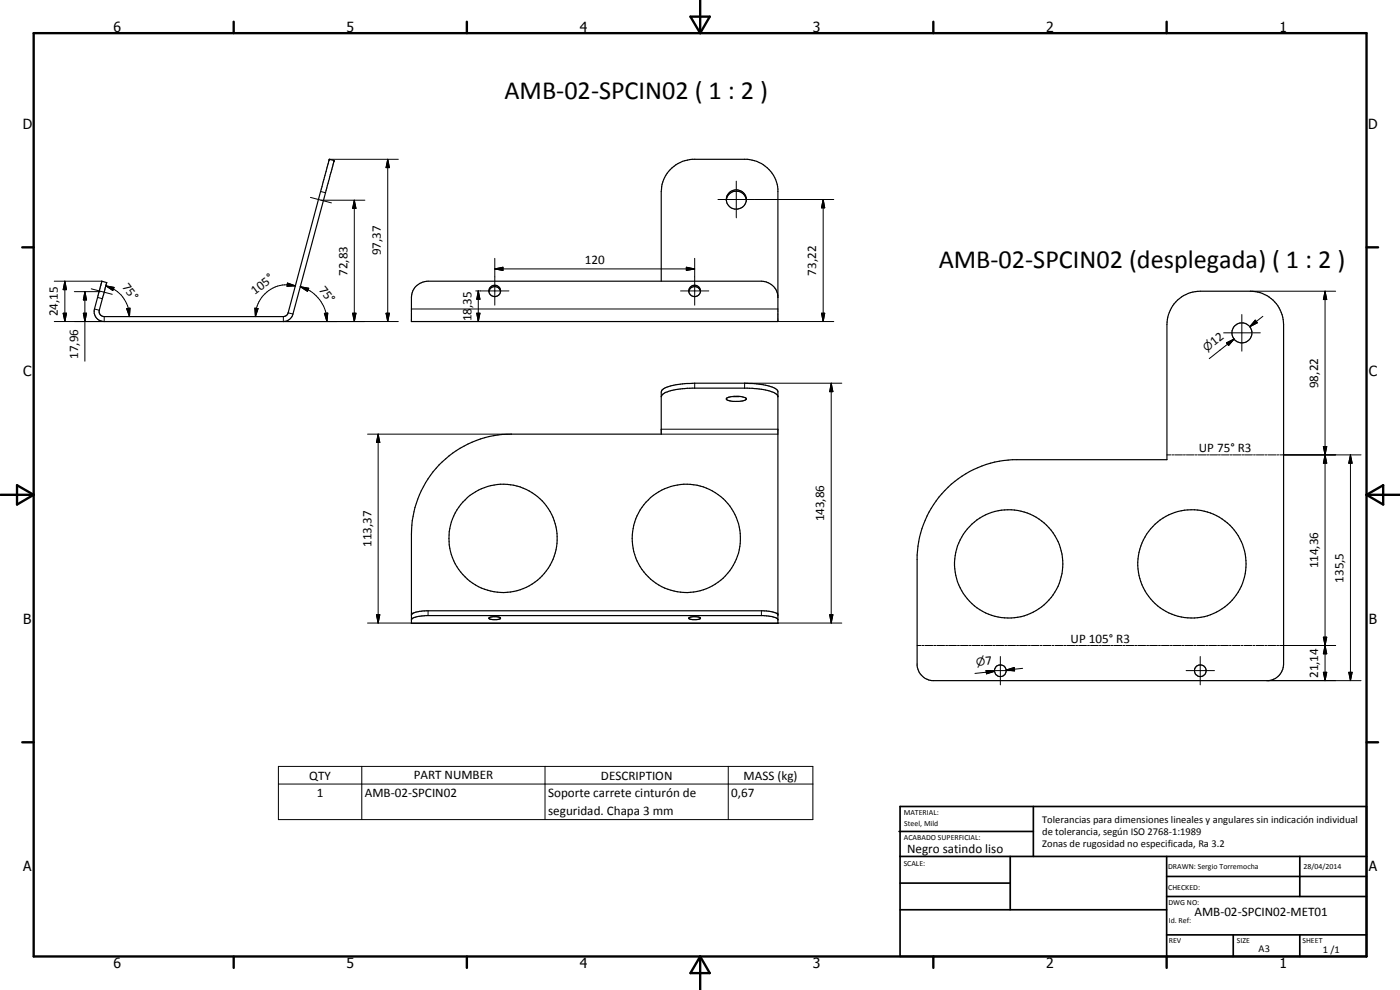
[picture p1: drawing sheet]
<svg xmlns="http://www.w3.org/2000/svg" width="420mm" height="297mm" viewBox="0 0 420 297" stroke-linecap="round" stroke-linejoin="round" font-family="sans-serif">
<g fill="none" stroke="#000" stroke-width=".35">
<path d="M218 60.1a3 3 0 0 1 3-2.7 3 3 0 0 1 3 2.7M30.6 84.4l1.4 .4-2.2 8.3a1.51 1.51 0 0 0 1.5 1.9h53.7l.8-.3 .7-.8 12.3-46.1 1.5 .4-.1 .2-12.3 45.8a2.97 2.97 0 0 1-2.9 2.3h-53.7a2.98 2.98 0 0 1-2.9-3.8zM146.8 87.5a1.73 1.73 0 0 1 1.7-1.5 1.73 1.73 0 0 1 1.7 1.5M198.4 84.4v-27a9.9 9.9 0 0 1 9.3-9.6h16.5a9.9 9.9 0 0 1 9.3 8.9v39.8h-110v-7.3a4.9 4.9 0 0 1 5-4.8h100a5 5 0 0 1 5 4.3M206.7 87.5a1.75 1.75 0 0 1 1.8-1.5 1.75 1.75 0 0 1 1.7 1.5M218.1 119.5l.1-.1a7.1 7.1 0 0 1 3.9-.4l1.5 .3 .4 .3a1.61 1.61 0 0 1-1.9 .8h-2.1a2.16 2.16 0 0 1-2-.8zM219.9 119h2.2M233.5 118.9a4.1 4.1 0 0 0-3.2-1.8l-3.2-.5-2.9-.1h-17.9a13.8 13.8 0 0 0-7.4 1.8l-.5 .7M131.8 139.5a30.2 30.2 0 0 1 21.7-9.2h44.9v-12.7a3.1 3.1 0 0 1 2.8-1.8l4.3-.7 3-.1 16.4 .1a13.5 13.5 0 0 1 8.3 1.9l.3 .4v69.6h-110v-26.7a30.2 30.2 0 0 1 8.3-20.8zM283.5 147.2a29.9 29.9 0 0 1 20.4-9.3h46.3v-40.5a10 10 0 0 1 10-10h15a10 10 0 0 1 10 10v101.9a5 5 0 0 1-4.5 4.9h-101a5.1 5.1 0 0 1-4.5-4.4v-33.3a30.3 30.3 0 0 1 8.3-19.3zM146.7 185.5a3.8 3.8 0 0 1 3.1-.3l.4 .3-.1 .2a4.9 4.9 0 0 1-3.1 0zM206.7 185.5a3.7 3.7 0 0 1 3.5-.1l-.1 .3a4.8 4.8 0 0 1-3.1 0z"/>
<path d="M233.5 185.8a4.4 4.4 0 0 0-3-1l-102.5-.1-2.5 .3a2.35 2.35 0 0 0-2 1M233.5 184.4a6.1 6.1 0 0 0-4.5-1.1l-102.6 .1a4.1 4.1 0 0 0-2.9 1v.2"/>
<circle cx="221" cy="59.9" r="2.97"/>
<circle cx="148.5" cy="87.3" r="1.72"/>
<circle cx="208.5" cy="87.3" r="1.72"/>
<circle cx="372.7" cy="99.9" r="3"/>
<circle cx="151" cy="161.5" r="16.2"/>
<circle cx="206" cy="161.5" r="16.3"/>
<circle cx="302.7" cy="169.2" r="16.3"/>
<circle cx="357.7" cy="169.2" r="16.2"/>
<circle cx="300.2" cy="201.2" r="1.77"/>
<circle cx="360.2" cy="201.2" r="1.75"/>
</g>
<g fill="none" stroke="#000" stroke-width=".3">
<path d="M93.2 59.2l6.3 1.7M96.2 57.4l1.5 .4M98.8 47.8h20.7M116.4 47.8l.5 2.5h-1zM116.4 47.8v48.7M215.5 59.9h34.7M221 54.4v11M247 59.9l.5 2.5h-1zM247 59.9v36.6M96.3 60.1h13.2M106.3 60.1l.5 2.4h-1zM106.3 60.1v36.4"/>
<path d="M148.5 77.5v14.1M208.5 77.5v14.1M16.3 84.4h14.3M19 94h1l-.5 2.5zM19.5 84.4l.5 2.5h-1zM19.5 84.4v12.1M22.3 87.5h7.8M25 94h1l-.5 2.5zM25.5 87.5l.5 2.5h-1zM25.5 87.5v20.9M27.4 86.7l6.3 1.6M28.4 92.7l1.4 .4"/>
<path d="M29.3 89.2l1.4 .4M31.3 95v1.5h-15M31.8 85.8l2.4 .4-.3 1zM31.8 85.8a9.5 9.5 0 0 1 7.1 9.2M38 92.6l1-.1-.1 2.5zM76.5 92.5l1 .1-.8 2.4zM85 95v1.5h34.5M86.3 84.9l2.4 .9-2.6 .1zM86.5 93.9l1.4 .3M88.7 85.8a9.4 9.4 0 0 0-6.1 .3 9.7 9.7 0 0 0-5.6 6.4l-.3 2.5M90.1 86l2.6 .5-.4 .9zM90.1 86a10.5 10.5 0 0 1 5.8 3.9l1.2 1.9a10.8 10.8 0 0 1 1 4.7"/>
<path d="M97.4 94l1-.1-.3 2.6zM105.8 94h1l-.5 2.5zM115.9 94h1l-.5 2.5zM123.5 92.7h110M142.8 87.3h9.9M143.1 94h.9l-.5 2.5zM143.5 87.3l.5 2.5h-.9zM143.5 87.3v9.2M148.5 80.7l2.4-.5v1zM148.5 80.7h60M204.2 87.3h8.5M206 80.2l2.5 .5-2.5 .5z"/>
<path d="M233.5 96.5h16.7M246.5 94h1l-.5 2.5zM367.2 99.9h11M372.7 94.4v11M375.2 87.4h25.6M376.7 96.1l.6 .8-2.2 1.1zM379 94.9l-3.9 3.1M397.7 87.4l.5 2.5h-1zM397.7 87.4v116.8M208.5 115v1.5M249.5 115l.5 2.5h-1zM249.5 115v71.9"/>
<path d="M252.6 115h-29.1v1.5M368.1 102.9l2.3-1.2-1.7 2zM370.4 101.7l-7.5 5.9M110.3 130.3h43.2M113.5 130.3l.5 2.5h-1zM113.5 130.3v56.6M198.4 128.8h35.1M198.4 130.3h35.1M350.2 136.5h1.2M351.7 136.5h.5M352.5 136.5h2.4M355.2 136.5h.6"/>
<path d="M356.1 136.5h2.3M358.7 136.5h.6M359.6 136.5h2.3M362.2 136.5h.5M363 136.5h2.4M365.7 136.5h.6M366.6 136.5h2.3M369.2 136.5h.6M370 136.5h2.4M372.7 136.5h.6M373.5 136.5h2.4M376.2 136.5h.6"/>
<path d="M377.1 136.5h2.3M379.7 136.5h.6M380.6 136.5h2.3M383.2 136.5h.5M384.1 136.5h24.4M397.2 134h1l-.5 2.5zM397.2 134l1 5h-1l1-5zM397.7 136.5l.5 2.5h-1zM405.3 136.5l.5 2.5h-1zM405.3 136.5v67.7M110.3 186.9h142.3M113 184.4h1l-.5 2.5z"/>
<path d="M123.5 184h.4M128.5 183.3v1.4M228.5 183.3v1.4M233.1 184h.4M249 184.4h1l-.5 2.5zM275.2 193.7h1.2M276.7 193.7h.6M277.6 193.7h2.3M280.2 193.7h.6M281.1 193.7h2.4M283.8 193.7h.6M284.7 193.7h2.4"/>
<path d="M287.3 193.7h.6M288.2 193.7h2.4M290.9 193.7h.6M291.8 193.7h2.4M294.5 193.7h.6M295.3 193.7h2.4M298 193.7h.6M298.9 193.7h2.3M300.2 197v8.5M301.5 193.7h.6M302.4 193.7h2.4M305.1 193.7h.6"/>
<path d="M306 193.7h2.3M308.6 193.7h.6M309.5 193.7h2.4M312.2 193.7h.5M313.1 193.7h2.3M315.8 193.7h.5M316.6 193.7h2.4M319.3 193.7h.6M320.2 193.7h2.3M322.8 193.7h.6M323.7 193.7h2.4M326.4 193.7h.6"/>
<path d="M327.3 193.7h2.3M329.9 193.7h.6M330.8 193.7h2.4M333.4 193.7h.7M334.3 193.7h2.4M337 193.7h.6M337.9 193.7h2.4M340.6 193.7h.6M341.4 193.7h2.4M344.1 193.7h.6M345 193.7h2.4M347.7 193.7h.6"/>
<path d="M348.6 193.7h2.3M351.2 193.7h.6M352.1 193.7h2.4M354.7 193.7h.7M355.6 193.7h2.4M358.3 193.7h.6M359.2 193.7h2.4M360.2 197v8.5M361.9 193.7h.5M362.7 193.7h2.4M365.4 193.7h.6M366.3 193.7h2.4"/>
<path d="M369 193.7h.5M369.9 193.7h2.3M372.5 193.7h.6M373.4 193.7h2.3M376.1 193.7h.5M377 193.7h2.3M379.6 193.7h.6M380.5 193.7h2.4M383.1 193.7h.6M384 193.7h16.8M397.2 191.2h1l-.5 2.5zM397.2 191.2l1 5h-1l1-5z"/>
<path d="M397.7 193.7l.5 2.5h-1zM295.9 201.2l2.6 .2-2.4 .8zM296 201.2h8.4M298.5 201.4l-2.5 .3M298.5 201.4l-5.9 .7M302 201l2.4-.7 .1 1zM306.9 200.5l-4.9 .5M356 201.2h8.5M380.2 204.2h28.3M397.2 201.7h1l-.5 2.5zM404.8 201.7h1l-.5 2.5zM83.6 230h160.4v15.9h-160.4z"/>
<path d="M83.6 235.2h160.4M108.6 230v15.9M163.6 230v15.9M218.6 230v15.9"/>
</g>
<g fill="#000">
<circle cx="98.8" cy="47.8" r=".18"/>
<circle cx="100.3" cy="48.2" r=".18"/>
</g>
<g fill="none" stroke="#000" stroke-width=".71">
<path d="M10.1 9.9h400v277.1h-400zM70.1 6.5v3.4M140.1 6.5v3.4M207.2 5h5.8l-2.9 4.9zM210.1 0v9.9M280.1 6.5v3.4M350.1 6.5v3.4M6.7 74.2h3.4M410.1 74.2h3.5M.1 148.5h10M5.1 145.6l5 2.9-5 2.9zM410.1 148.5h10"/>
<path d="M410.1 148.5l5-2.9v5.8zM6.7 222.7h3.4M410.1 222.7h3.5M70.1 287v3.4M140.1 287v3.4M210.1 287v10M210.1 287l2.9 5h-5.8zM280.1 287v3.4M350.1 287v3.4"/>
</g>
<g fill="none" stroke="#000" stroke-width=".51">
<path d="M269.8 249.5h40.3M270.1 242h140v45h-140zM270.1 257h140M303.2 257v16M310.1 242v15M350.1 257v30M390.1 257v12M270.1 265h33.1M270.1 273h80M350.1 269h60M350.1 263h60M350.1 280.5h60"/>
<path d="M370.1 280.5v6.5M390.1 280.5v6.5"/>
</g>
<g fill="#000">
<path d="M116.4 47.8l.5 2.5h-1zM106.3 60.1l.5 2.4h-1zM247 59.9l.5 2.5h-1zM19 94h1l-.5 2.5zM19.5 84.4l.5 2.5h-1zM25 94h1l-.5 2.5zM25.5 87.5l.5 2.5h-1zM31.8 85.8l2.4 .4-.3 1zM38 92.6l1-.1-.1 2.5zM76.5 92.5l1 .1-.8 2.4zM86.3 84.9l2.4 .9-2.6 .1zM90.1 86l2.6 .5-.4 .9z"/>
<path d="M97.4 94l1-.1-.3 2.6zM105.8 94h1l-.5 2.5zM115.9 94h1l-.5 2.5zM143.1 94h.9l-.5 2.5zM143.5 87.3l.5 2.5h-.9zM148.5 80.7l2.4-.5v1zM206 80.2l2.5 .5-2.5 .5zM246.5 94h1l-.5 2.5zM376.7 96.1l.6 .8-2.2 1.1zM397.7 87.4l.5 2.5h-1zM249.5 115l.5 2.5h-1zM368.1 102.9l2.3-1.2-1.7 2z"/>
<path d="M113.5 130.3l.5 2.5h-1zM397.2 134h1l-.5 2.5zM397.7 136.5l.5 2.5h-1zM405.3 136.5l.5 2.5h-1zM113 184.4h1l-.5 2.5zM249 184.4h1l-.5 2.5zM397.2 191.2h1l-.5 2.5zM397.7 193.7l.5 2.5h-1zM295.9 201.2l2.6 .2-2.4 .8zM302 201l2.4-.7 .1 1zM397.2 201.7h1l-.5 2.5zM404.8 201.7h1l-.5 2.5z"/>
</g>
<g font-size="7.9">
<text x="151.4" y="29.6">AMB-02-SPCIN02 ( 1 : 2 )</text>
<text x="281.7" y="80.3">AMB-02-SPCIN02 (desplegada) ( 1 : 2 )</text>
</g>
<g font-size="4.2">
<text x="34" y="9.6">6</text>
<text x="104" y="9.6">5</text>
<text x="174" y="9.6">4</text>
<text x="244" y="9.6">3</text>
<text x="314" y="9.6">2</text>
<text x="384" y="9.6">1</text>
<text x="6.8" y="38.7">D</text>
<text x="410.6" y="38.7">D</text>
<text x="7" y="112.9">C</text>
<text x="410.8" y="112.9">C</text>
<text x="7" y="187.1">B</text>
<text x="410.8" y="187.1">B</text>
<text x="7" y="261.4">A</text>
<text x="410.8" y="261.4">A</text>
<text x="34" y="290.4">6</text>
<text x="104" y="290.4">5</text>
<text x="174" y="290.4">4</text>
<text x="244" y="290.4">3</text>
<text x="314" y="290.4">2</text>
<text x="384" y="290.4">1</text>
</g>
<g font-size="3.9">
<text x="114.3" y="76.6" transform="rotate(-90 114.3 76.6)">97,37</text>
<text x="104.3" y="82.8" transform="rotate(-90 104.3 82.8)">72,83</text>
<text x="175.5" y="79.2">120</text>
<text x="244.9" y="82.7" transform="rotate(-90 244.9 82.7)">73,22</text>
<text x="36.5" y="86.1" transform="rotate(52 36.5 86.1)">75°</text>
<text x="76.5" y="88.4" transform="rotate(-37 76.5 88.4)">105°</text>
<text x="95.6" y="86.9" transform="rotate(53 95.6 86.9)">75°</text>
<text x="17.4" y="95" transform="rotate(-90 17.4 95)">24,15</text>
<text x="141.5" y="92.4" transform="rotate(-90 141.5 92.4)">,35</text>
<text x="141.5" y="96.4" transform="rotate(-90 141.5 96.4)">18</text>
<text x="23.4" y="107.7" transform="rotate(-90 23.4 107.7)">17,96</text>
<text x="364.4" y="103.8" transform="rotate(-38 364.4 103.8)">12</text>
<text x="395.6" y="116.4" transform="rotate(-90 395.6 116.4)">98,22</text>
<text x="359.8" y="135.7">UP 75° R3</text>
<text x="247.4" y="156.5" transform="rotate(-90 247.4 156.5)">143,86</text>
<text x="111.5" y="164.1" transform="rotate(-90 111.5 164.1)">113,37</text>
<text x="395.6" y="170.6" transform="rotate(-90 395.6 170.6)">114,36</text>
<text x="403.2" y="174.9" transform="rotate(-90 403.2 174.9)">135,5</text>
<text x="321.3" y="192.9">UP 105° R3</text>
<text x="295.9" y="199.6" transform="rotate(-6 295.9 199.6)">7</text>
<text x="395.6" y="203.5" transform="rotate(-90 395.6 203.5)">21,14</text>
<text x="92.8" y="233.9">QTY</text>
<text x="124.2" y="233.8">PART NUMBER</text>
<text x="180.3" y="233.9">DESCRIPTION</text>
<text x="223.2" y="234">MASS (kg)</text>
<text x="95.1" y="239.2">1</text>
<text x="109.5" y="239.2">AMB-02-SPCIN02</text>
<text x="164.5" y="239.3">Soporte carrete cinturón de</text>
<text x="219.4" y="239.2">0,67</text>
<text x="164.5" y="244.6">seguridad. Chapa 3 mm</text>
<text x="272.2" y="256.1">Negro satindo liso</text>
<text x="358.5" y="275">AMB-02-SPCIN02-MET01</text>
</g>
<g font-size="3.3">
<text x="362.2" y="105.5" transform="rotate(-38 362.2 105.5)">n</text>
<text x="293.1" y="199.8" transform="rotate(-6 293.1 199.8)">n</text>
</g>
<g font-size="3.1">
<text x="312.7" y="246.8">Tolerancias para dimensiones lineales y angulares sin indicación individual</text>
<text x="312.7" y="250.4">de tolerancia, según ISO 2768-1:1989</text>
<text x="312.7" y="254">Zonas de rugosidad no especificada, Ra 3.2</text>
<text x="377.7" y="285.6">A3</text>
<text x="397" y="285.9">1 /1</text>
</g>
<g font-size="2.4">
<text x="271.2" y="244.4">MATERIAL:</text>
<text x="271.3" y="252">ACABADO SUPERFICIAL:</text>
<text x="271.4" y="247.9">Steel, Mild</text>
<text x="271.2" y="259.7">SCALE:</text>
<text x="350.6" y="260.8">DRAWN: Sergio Torremocha</text>
<text x="391.2" y="260.6">28/04/2014</text>
<text x="350.6" y="267">CHECKED:</text>
<text x="350.6" y="271.4">DWG NO:</text>
<text x="350.8" y="276.9">Id. Ref:</text>
<text x="350.8" y="282.8">REV</text>
<text x="371.2" y="282.9">SIZE</text>
<text x="390.9" y="282.9">SHEET</text>
</g>
</svg>
